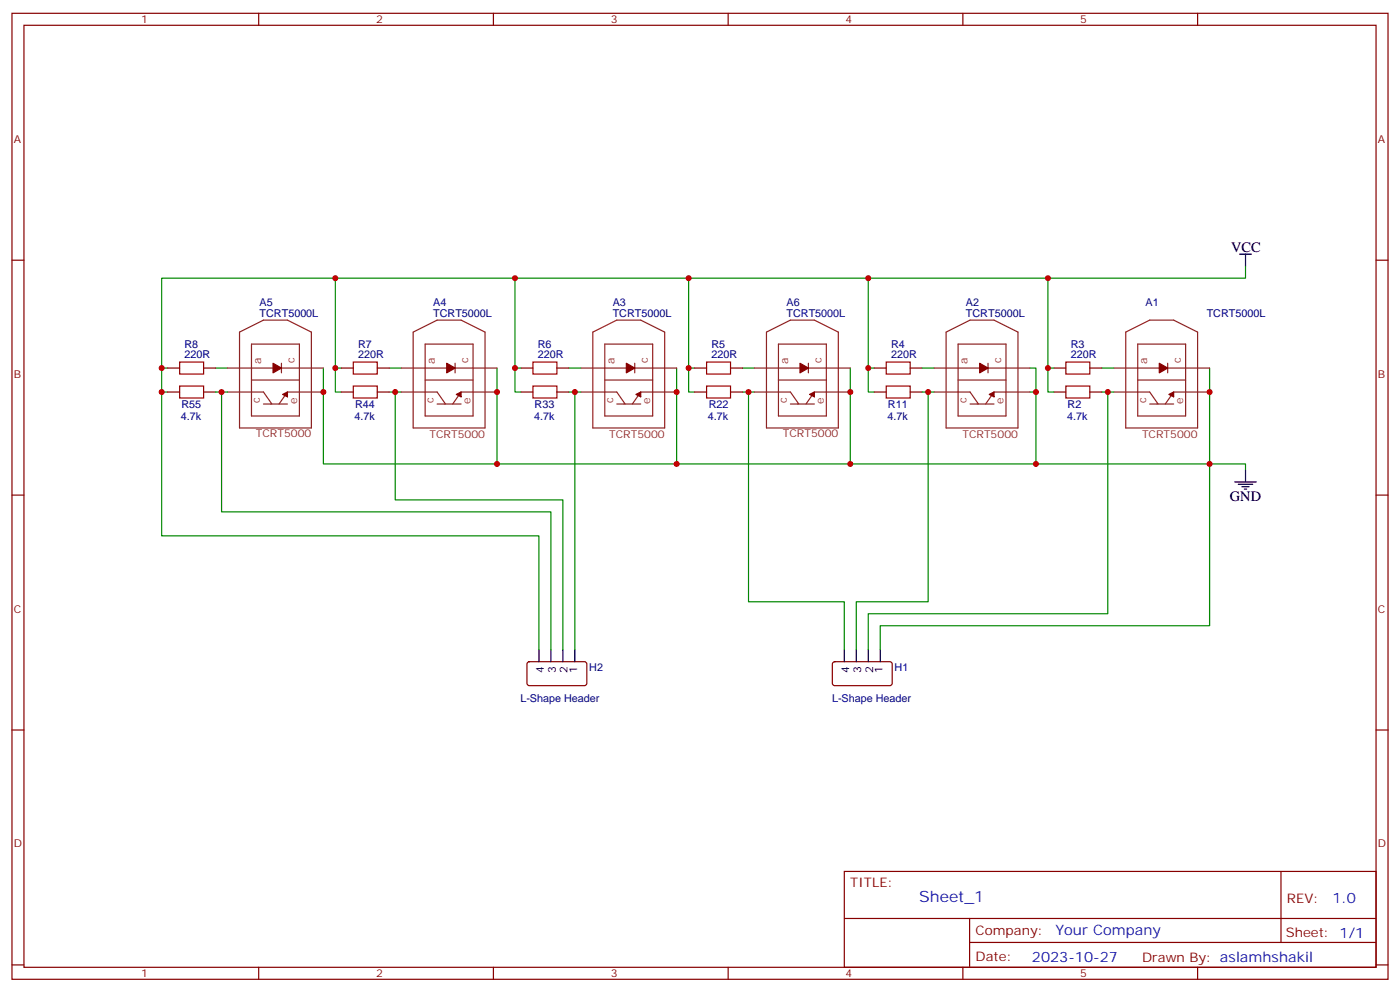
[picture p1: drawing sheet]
<svg xmlns="http://www.w3.org/2000/svg" width="412mm" height="292mm" viewBox="0 0 412 292" stroke-linecap="round" stroke-linejoin="round" font-family="sans-serif">
<g fill="none" stroke="#870000" stroke-width=".35">
<path d="M3.5 3.9h405.4v284.4h-405.4zM7.1 7.4h398.2v277.3h-398.2zM76.2 3.9v3.5M145.3 3.9v3.5M214.5 3.9v3.5M283.6 3.9v3.5M352.8 3.9v3.5M3.5 76.6h3.6M405.3 76.6h3.6M49.4 115.4h3.5M49.4 108.3h3.5M60 115.4h3.5"/>
<path d="M60 108.3h3.5M100.5 115.4h3.6M100.5 108.3h3.6M111.1 115.4h3.6M111.1 108.3h3.6M153.5 115.4h3.5M153.5 108.3h3.5M164 115.4h3.6M164 108.3h3.6M204.6 115.4h3.5M204.6 108.3h3.5M215.2 115.4h3.5"/>
<path d="M215.2 108.3h3.5M257.5 115.4h3.6M257.5 108.3h3.6M268.1 115.4h3.5M268.1 108.3h3.5M310.4 115.4h3.6M310.4 108.3h3.6M321 115.4h3.6M321 108.3h3.6M3.5 145.7h3.6M405.3 145.7h3.6M155.5 195l.4-.2h16.5l.5 .7-.1 5.9-.6 .4h-16.5l-.5-.7v-5.6z"/>
<path d="M245.4 195l.5-.2h16.5l.4 .7v5.9l-.7 .4h-16.5l-.4-.7v-5.6zM3.5 214.9h3.6M405.3 214.9h3.6M248.7 256.5h156.6v28.2h-156.6zM377.3 256.5v20.9M248.7 270.4h156.5M285.6 277.4h119.6M285.6 270.4v14.1M3.5 284h3.6M76.2 284.7v3.6M145.3 284.7v3.6M214.5 284.7v3.6"/>
<path d="M283.6 284.7v3.6M352.8 284.7v3.6M405.3 284h3.6"/>
</g>
<g fill="none" stroke="#008700" stroke-width=".35">
<path d="M366.9 78.4v3.5h-58.2v26.4M98.8 81.9h-51.2v26.4M151.7 81.9h-52.9v26.4M202.8 81.9h-51.1v26.4M255.8 81.9h-53v26.4M308.7 81.9h-52.9v26.4M47.6 115.4v42.3h111.1v33.5M49.4 108.3h-1.8v7.1h1.8M63.5 115.4h1.8M63.5 108.3h3.5M67 115.4h-1.7v35.3h97v40.5M95.2 108.3v28.3h51.2"/>
<path d="M100.5 108.3h-1.7v7.1h1.7M114.7 115.4h3.5M114.7 108.3h3.5M116.4 115.4v31.7h49.4v44.1M146.4 108.3v28.3h52.9M153.5 108.3h-1.8v7.1h1.8M167.6 115.4h3.5M167.6 108.3h3.5M169.3 115.4v75.8M199.3 108.3v28.3h51.2M204.6 108.3h-1.8v7.1h1.8M218.7 115.4h3.5"/>
<path d="M218.7 108.3h3.5M220.5 115.4v61.7h28.2v14.1M250.5 108.3v28.3h54.7M257.5 108.3h-1.7v7.1h1.7M271.6 115.4h3.6M271.6 108.3h3.6M273.4 115.4v61.7h-21.2v14.1M303.4 108.3h1.8v7.1M303.4 115.4h1.8v21.2h61.7v1.7M310.4 108.3h-1.7v7.1h1.7M324.6 115.4h3.5M324.6 108.3h3.5"/>
<path d="M326.3 115.4v65.3h-70.5v10.5M356.3 108.3v75.9h-97v7"/>
</g>
<g fill="none" stroke="#000" stroke-width=".35">
<path d="M365.1 74.8h3.6M366.9 74.8v3.6M366.9 138.3v3.6M363.7 141.9h6.4M364.8 142.6h4.2M365.8 143.3h2.1M366.5 144h.7M158.7 191.2v3.6M162.3 191.2v3.6M165.8 191.2v3.6M169.3 191.2v3.6M248.7 191.2v3.6"/>
<path d="M252.2 191.2v3.6M255.8 191.2v3.6M259.3 191.2v3.6"/>
</g>
<path d="M52.9 113.6h7.1v3.6h-7.1zM52.9 106.6h7.1v3.5h-7.1zM104.1 113.6h7v3.6h-7zM104.1 106.6h7v3.5h-7zM157 113.6h7v3.6h-7zM157 106.6h7v3.5h-7zM208.1 113.6h7.1v3.6h-7.1zM208.1 106.6h7.1v3.5h-7.1zM261.1 113.6h7v3.6h-7zM261.1 106.6h7v3.5h-7zM314 113.6h7v3.6h-7zM314 106.6h7v3.5h-7z" fill="none" stroke="#a10000" stroke-width=".35"/>
<g fill="none" stroke="#8c2424" stroke-width=".35">
<path d="M70.6 97.8l7-3.6h7.1l7 3.6v28.2h-21.1zM121.7 97.8l7.1-3.6h7l7.1 3.6v28.2h-21.2zM174.6 97.8l7.1-3.6h7l7.1 3.6v28.2h-21.2zM225.8 97.8l7-3.6h7.1l7 3.6v28.2h-21.1zM278.7 97.8l7.1-3.6h7l7.1 3.6v28.2h-21.2zM331.6 97.8l7.1-3.6h7l7.1 3.6v28.2h-21.2zM67 108.3h28.2M67 115.4h10.6l2.5 3.5M74.1 111.9h14.1M74.1 101.3h14.1v21.1h-14.1zM77.6 118.9h7.1M82.9 106.9v2.8"/>
<path d="M95.2 115.4h-10.5l-2.5 3.5M118.2 108.3h28.2M118.2 115.4h10.6l2.4 3.5M125.2 111.9h14.1M125.2 101.3h14.1v21.1h-14.1zM128.8 118.9h7M134.1 106.9v2.8M146.4 115.4h-10.6l-2.5 3.5M171.1 108.3h28.2M171.1 115.4h10.6l2.4 3.5M178.2 111.9h14.1M178.2 101.3h14.1v21.1h-14.1z"/>
<path d="M181.7 118.9h7M187 106.9v2.8M199.3 115.4h-10.6l-2.4 3.5M222.2 108.3h28.3M222.2 115.4h10.6l2.5 3.5M229.3 111.9h14.1M229.3 101.3h14.1v21.1h-14.1zM232.8 118.9h7.1M238.1 106.9v2.8M250.5 115.4h-10.6l-2.5 3.5M275.2 108.3h28.2M275.2 115.4h10.6l2.4 3.5"/>
<path d="M282.2 111.9h14.1M282.2 101.3h14.1v21.1h-14.1zM285.8 118.9h7M291 106.9v2.8M303.4 115.4h-10.6l-2.5 3.5M328.1 108.3h28.2M328.1 115.4h10.6l2.4 3.5M335.1 111.9h14.1M335.1 101.3h14.1v21.1h-14.1zM338.7 118.9h7M344 106.9v2.8M356.3 115.4h-10.6l-2.4 3.5"/>
</g>
<g fill="#870000" stroke="#870000" stroke-width=".35">
<path d="M83.3 116.1l1.4-.7v1.4z"/>
<path d="M80.4 106.9l2.5 1.4-2.5 1.4z"/>
<path d="M134.4 116.1l1.4-.7v1.4z"/>
<path d="M131.6 106.9l2.5 1.4-2.5 1.4z"/>
<path d="M187.3 116.1l1.4-.7v1.4z"/>
<path d="M184.5 106.9l2.5 1.4-2.5 1.4z"/>
<path d="M344.3 116.1l1.4-.7v1.4z"/>
<path d="M341.5 106.9l2.5 1.4-2.5 1.4z"/>
<path d="M291.4 116.1l1.4-.7v1.4z"/>
<path d="M288.6 106.9l2.4 1.4-2.4 1.4z"/>
<path d="M238.5 116.1l1.4-.7v1.4z"/>
<path d="M235.7 106.9l2.4 1.4-2.4 1.4z"/>
</g>
<g fill="#c00">
<circle cx="356.3" cy="115.4" r=".88"/>
<circle cx="356.3" cy="136.6" r=".88"/>
<circle cx="95.3" cy="115.4" r=".88"/>
<circle cx="146.4" cy="136.6" r=".88"/>
<circle cx="146.4" cy="115.4" r=".88"/>
<circle cx="199.3" cy="136.6" r=".88"/>
<circle cx="199.3" cy="115.4" r=".88"/>
<circle cx="250.5" cy="136.6" r=".88"/>
<circle cx="250.5" cy="115.4" r=".88"/>
<circle cx="305.2" cy="136.6" r=".88"/>
<circle cx="305.2" cy="115.4" r=".88"/>
<circle cx="98.8" cy="81.9" r=".88"/>
<circle cx="47.6" cy="108.3" r=".88"/>
<circle cx="151.7" cy="81.9" r=".88"/>
<circle cx="98.8" cy="108.3" r=".88"/>
<circle cx="202.8" cy="81.9" r=".88"/>
<circle cx="151.7" cy="108.3" r=".88"/>
<circle cx="255.8" cy="81.9" r=".88"/>
<circle cx="202.8" cy="108.3" r=".88"/>
<circle cx="308.7" cy="81.9" r=".88"/>
<circle cx="255.8" cy="108.3" r=".88"/>
<circle cx="308.7" cy="108.3" r=".88"/>
<circle cx="326.3" cy="115.4" r=".88"/>
<circle cx="273.4" cy="115.4" r=".88"/>
<circle cx="220.5" cy="115.4" r=".88"/>
<circle cx="169.3" cy="115.4" r=".88"/>
<circle cx="116.4" cy="115.4" r=".88"/>
<circle cx="65.3" cy="115.4" r=".88"/>
<circle cx="47.6" cy="115.4" r=".88"/>
</g>
<text font-size="4.6" fill="#00f" x="270.8" y="265.5">Sheet_1</text>
<g font-size="4.2">
<text x="362.7" y="74.1">VCC</text>
<text x="362.3" y="147.5">GND</text>
</g>
<g font-size="4.2" fill="#00f">
<text x="392.5" y="265.8">1.0</text>
<text x="310.9" y="275.3">Your Company</text>
<text x="304" y="283.1">2023-10-27</text>
</g>
<g font-size="3.9" fill="#800">
<text x="250.5" y="261.1">TITLE:</text>
<text x="379.1" y="265.8">REV:</text>
<text x="287.4" y="275.3">Company:</text>
<text x="378.7" y="275.9">Sheet: 1/1</text>
<text x="287.4" y="283">Date:</text>
<text x="336.4" y="283.1">Drawn By: aslamhshakil</text>
</g>
<g font-size="3.2" fill="#800">
<text x="41.6" y="6.9">1</text>
<text x="110.8" y="6.9">2</text>
<text x="179.9" y="6.9">3</text>
<text x="249.1" y="6.9">4</text>
<text x="318.2" y="6.9">5</text>
<text x="4.1" y="42">A</text>
<text x="405.9" y="42">A</text>
<text x="4.1" y="111.2">B</text>
<text x="405.9" y="111.2">B</text>
<text x="4.1" y="180.3">C</text>
<text x="405.9" y="180.3">C</text>
<text x="4.1" y="249.4">D</text>
<text x="405.9" y="249.4">D</text>
<text x="41.6" y="287.7">1</text>
<text x="110.8" y="287.7">2</text>
<text x="179.9" y="287.7">3</text>
<text x="249.1" y="287.7">4</text>
<text x="318.2" y="287.7">5</text>
</g>
<g font-size="3.2" fill="#000080">
<text x="127.6" y="90">A4</text>
<text x="76.5" y="93.2">TCRT5000L</text>
<text x="76.5" y="90.1">A5</text>
<text x="127.6" y="93.2">TCRT5000L</text>
<text x="180.5" y="93.2">TCRT5000L</text>
<text x="180.5" y="90.1">A3</text>
<text x="231.7" y="93.2">TCRT5000L</text>
<text x="231.7" y="90.1">A6</text>
<text x="284.5" y="93.2">TCRT5000L</text>
<text x="284.5" y="90.1">A2</text>
<text x="337.5" y="90.1">A1</text>
<text x="355.5" y="93.2">TCRT5000L</text>
<text x="54.3" y="105.5">220R</text>
<text x="54.3" y="102.3">R8</text>
<text x="105.5" y="105.5">220R</text>
<text x="105.5" y="102.3">R7</text>
<text x="158.4" y="105.5">220R</text>
<text x="158.4" y="102.3">R6</text>
<text x="209.6" y="105.5">220R</text>
<text x="209.6" y="102.3">R5</text>
<text x="262.5" y="105.5">220R</text>
<text x="262.5" y="102.3">R4</text>
<text x="315.4" y="105.5">220R</text>
<text x="315.4" y="102.3">R3</text>
<text x="53.3" y="123.6">4.7k</text>
<text x="53.4" y="120.1">R55</text>
<text x="104.5" y="123.6">4.7k</text>
<text x="104.6" y="120.1">R44</text>
<text x="157.4" y="123.6">4.7k</text>
<text x="157.5" y="120.1">R33</text>
<text x="208.5" y="123.6">4.7k</text>
<text x="208.8" y="120.1">R22</text>
<text x="261.4" y="123.6">4.7k</text>
<text x="261.6" y="120.1">R11</text>
<text x="314.4" y="123.6">4.7k</text>
<text x="314.5" y="120.1">R2</text>
<text x="173.6" y="197.4">H2</text>
<text x="263.5" y="197.4">H1</text>
<text x="153.3" y="206.6">L-Shape Header</text>
<text x="245.1" y="206.6">L-Shape Header</text>
</g>
<g font-size="3.2" fill="#8d2323">
<text x="76.9" y="107.3" transform="rotate(-90 76.9 107.3)">a</text>
<text x="86.8" y="106.9" transform="rotate(-90 86.8 106.9)">c</text>
<text x="128.1" y="107.3" transform="rotate(-90 128.1 107.3)">a</text>
<text x="137.9" y="106.9" transform="rotate(-90 137.9 106.9)">c</text>
<text x="181" y="107.3" transform="rotate(-90 181 107.3)">a</text>
<text x="190.9" y="106.9" transform="rotate(-90 190.9 106.9)">c</text>
<text x="232.1" y="107.3" transform="rotate(-90 232.1 107.3)">a</text>
<text x="242" y="106.9" transform="rotate(-90 242 106.9)">c</text>
<text x="285" y="107.3" transform="rotate(-90 285 107.3)">a</text>
<text x="294.9" y="106.9" transform="rotate(-90 294.9 106.9)">c</text>
<text x="338" y="107.3" transform="rotate(-90 338 107.3)">a</text>
<text x="347.8" y="106.9" transform="rotate(-90 347.8 106.9)">c</text>
<text x="76.6" y="118.6" transform="rotate(-90 76.6 118.6)">c</text>
<text x="87.5" y="118.9" transform="rotate(-90 87.5 118.9)">e</text>
<text x="127.7" y="118.6" transform="rotate(-90 127.7 118.6)">c</text>
<text x="138.6" y="118.9" transform="rotate(-90 138.6 118.9)">e</text>
<text x="180.6" y="118.6" transform="rotate(-90 180.6 118.6)">c</text>
<text x="191.6" y="118.9" transform="rotate(-90 191.6 118.9)">e</text>
<text x="231.8" y="118.6" transform="rotate(-90 231.8 118.6)">c</text>
<text x="242.7" y="118.9" transform="rotate(-90 242.7 118.9)">e</text>
<text x="284.7" y="118.6" transform="rotate(-90 284.7 118.6)">c</text>
<text x="295.6" y="118.9" transform="rotate(-90 295.6 118.9)">e</text>
<text x="337.6" y="118.6" transform="rotate(-90 337.6 118.6)">c</text>
<text x="348.5" y="118.9" transform="rotate(-90 348.5 118.9)">e</text>
<text x="75.3" y="128.7">TCRT5000</text>
<text x="126.5" y="128.8">TCRT5000</text>
<text x="179.4" y="128.8">TCRT5000</text>
<text x="230.6" y="128.7">TCRT5000</text>
<text x="283.5" y="128.8">TCRT5000</text>
<text x="336.4" y="128.8">TCRT5000</text>
</g>
<g font-size="3.2">
<text x="160.2" y="198.1" transform="rotate(-90 160.2 198.1)">4</text>
<text x="163.7" y="198.1" transform="rotate(-90 163.7 198.1)">3</text>
<text x="167.2" y="198.1" transform="rotate(-90 167.2 198.1)">2</text>
<text x="170" y="198.1" transform="rotate(-90 170 198.1)">1</text>
<text x="250.1" y="198.1" transform="rotate(-90 250.1 198.1)">4</text>
<text x="253.6" y="198.1" transform="rotate(-90 253.6 198.1)">3</text>
<text x="257.2" y="198.1" transform="rotate(-90 257.2 198.1)">2</text>
<text x="260" y="198.1" transform="rotate(-90 260 198.1)">1</text>
</g>
</svg>
